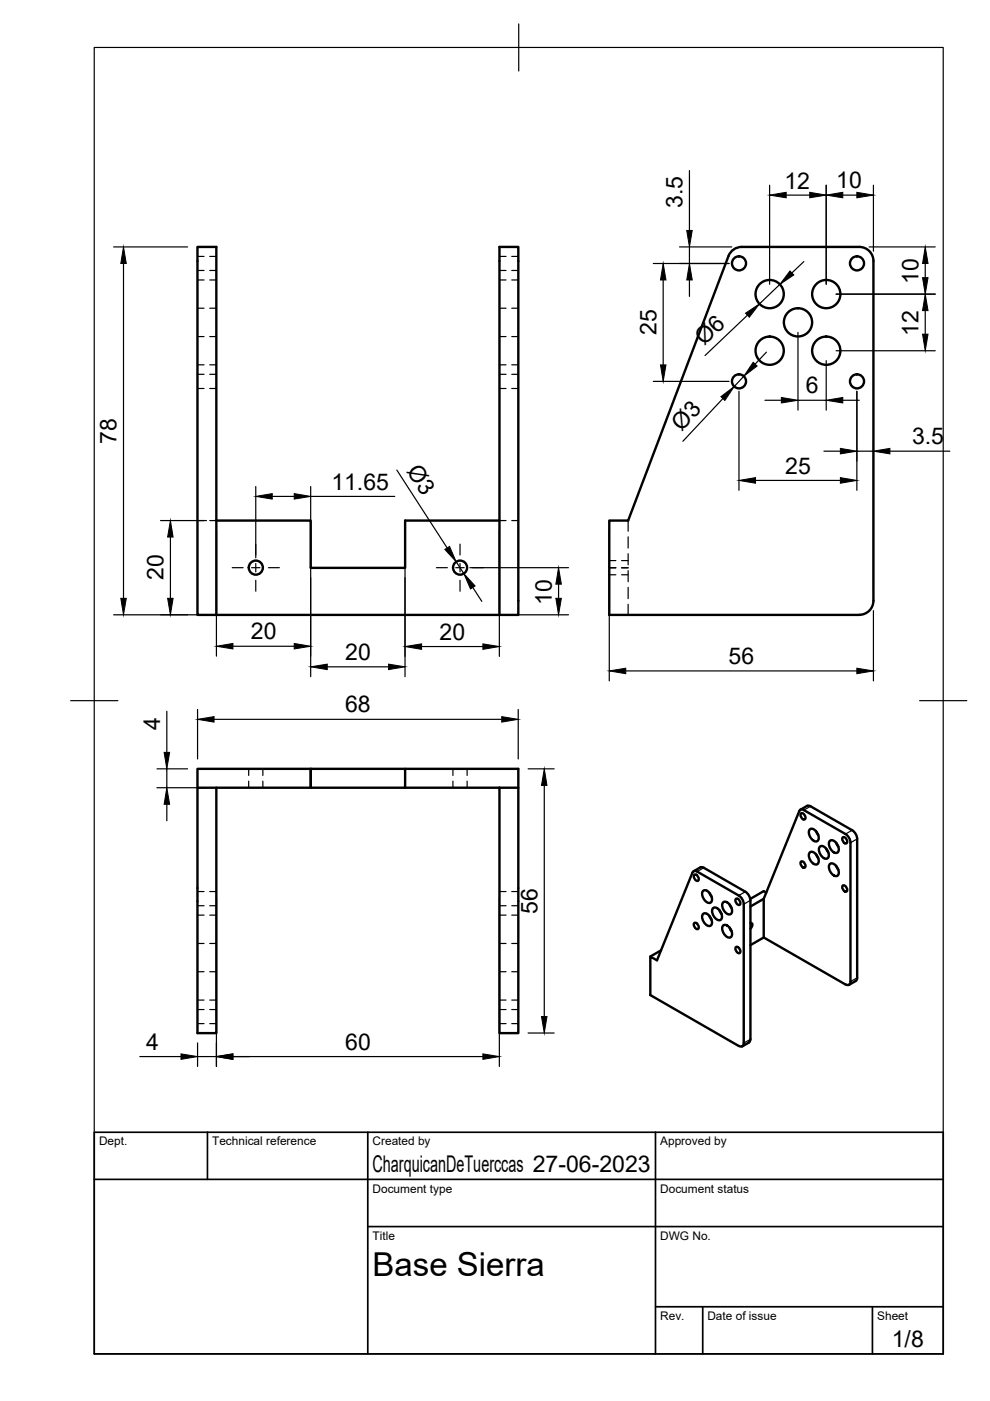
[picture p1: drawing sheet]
<svg xmlns="http://www.w3.org/2000/svg" width="210mm" height="297mm" viewBox="0 0 210 297" stroke-linecap="round" stroke-linejoin="round" font-family="sans-serif">
<!-- layer: Hidden -->
<g fill="none" stroke="#000" stroke-width=".25">
<path d="M41.9 59.4h1.4M41.9 57.3h1.4M41.9 54.4h1.4M44.5 59.4h1.4M44.5 57.3h1.4M44.5 54.4h1.4M105.9 59.4h1.4M105.9 57.3h1.4M105.9 54.4h1.4M108.5 59.4h1.4M108.5 57.3h1.4M108.5 54.4h1.4"/>
<path d="M41.9 77.4h1.4M41.9 71.4h1.4M41.9 65.3h1.4M41.9 79.4h1.4M44.5 77.4h1.4M44.5 71.4h1.4M44.5 65.3h1.4M44.5 79.4h1.4M105.9 77.4h1.4M105.9 71.4h1.4M105.9 65.3h1.4M105.9 79.4h1.4"/>
<path d="M108.5 77.4h1.4M108.5 71.4h1.4M108.5 65.3h1.4M108.5 79.4h1.4M41.9 82.4h1.4M44.5 82.4h1.4M105.9 82.4h1.4M108.5 82.4h1.4M41.9 110.4h1.4M44.5 110.4h1.4M105.9 110.4h1.4M108.5 110.4h1.4"/>
<path d="M129.2 118.9h1.4M131.8 118.9h1.4M133.2 110.4v2.2M133.2 113.8v2.4M133.2 117.4v2.4M129.2 120.4h1.4M129.2 121.9h1.4M131.8 120.4h1.4M131.8 121.9h1.4M133.2 121v2.3M133.2 124.5v2.4M133.2 128.1v2.3"/>
<path d="M52.7 163v1.4M52.7 165.6v1.4M55.7 163v1.4M55.7 165.6v1.4M96 163v1.4M96 165.6v1.4M99 163v1.4M99 165.6v1.4M41.9 194h1.4M41.9 192h1.4M41.9 189h1.4M44.5 194h1.4"/>
<path d="M44.5 192h1.4M44.5 189h1.4M105.9 194h1.4M105.9 192h1.4M105.9 189h1.4M108.5 194h1.4M108.5 192h1.4M108.5 189h1.4M41.9 200h1.4M41.9 212h1.4M41.9 206h1.4M41.9 217h1.4"/>
<path d="M41.9 214h1.4M44.5 200h1.4M44.5 212h1.4M44.5 206h1.4M44.5 217h1.4M44.5 214h1.4M105.9 200h1.4M105.9 212h1.4M105.9 206h1.4M105.9 217h1.4M105.9 214h1.4M108.5 200h1.4"/>
<path d="M108.5 212h1.4M108.5 206h1.4M108.5 217h1.4M108.5 214h1.4"/>
</g>
<!-- layer: Visible -->
<g fill="none" stroke="#000" stroke-width=".51">
<path d="M41.9 52.4h4v78h-4zM45.9 110.4h20v10h20v-10h20M45.9 130.4h64v-78h-4v78M182.2 130.4a2.99 2.99 0 0 0 3-3v-72.1a2.99 2.99 0 0 0-3-2.9h-24.9a3 3 0 0 0-2.8 1.9l-21.3 56.1h-4v20h53M41.9 167h4v52h-4zM41.9 167v-4h24v4h-20M65.9 163h.1M65.9 163h20v4h-20zM85.9 163h24v4M85.9 167h20M105.9 167h4v52h-4zM169.7 171.7l1.4-.8 .5-.1 9.1 5.2a2.33 2.33 0 0 1 1 1.9"/>
<path d="M169.8 172.5a.76 .76 0 0 1 .8 .4 .76 .76 0 0 1-.1 .9l-.6-.5zM170.4 171.8l8.9 5a2.33 2.33 0 0 1 1 1.9v29.4a.64 .64 0 0 1-.3 .7 .64 .64 0 0 1-.7-.1l-17.4-9.9v-8.2l7.6-18.6M170.4 171.8a.62 .62 0 0 0-.9 .2M171.7 175.8a1.28 1.28 0 0 1 1.7 1 1.14 1.14 0 0 1-.2 1.6 1.85 1.85 0 0 1-1.5-2.6zM173 176.2l.5 .9M173.8 179.5a1.28 1.28 0 0 1 1.7 1 1.14 1.14 0 0 1-.2 1.6 1.85 1.85 0 0 1-1.5-2.6zM175.1 179.9l.5 .9M175.9 178.3a1.28 1.28 0 0 1 1.7 1 1.14 1.14 0 0 1-.2 1.5 1.85 1.85 0 0 1-1.5-2.5zM177.3 178.7l.5 .8M178.6 177.6a.76 .76 0 0 1 .9 .3 .76 .76 0 0 1-.1 .9l-.7-.4zM181.7 177.9v29.4l-.3 .7-1.4 .8M146.8 185a.62 .62 0 0 1 1-.2l8.8 5.1a2.31 2.31 0 0 1 1.1 1.8v29.5a.64 .64 0 0 1-.3 .6 .64 .64 0 0 1-.8 0l-18.7-10.8v-8.2l1.4 .8 7.5-18.6"/>
<path d="M147.2 195.7a.76 .76 0 0 1 .8 .4 .76 .76 0 0 1-.1 .9l-.6-.5zM147.2 185.5a.76 .76 0 0 1 .8 .4 .76 .76 0 0 1-.1 .9l-.6-.5zM148.5 183.9l-1.4 .8M148.5 183.9l.7 .1 8.8 5.1M149.1 193.8a1.28 1.28 0 0 1 1.7 1 1.14 1.14 0 0 1-.3 1.5 1.85 1.85 0 0 1-1.4-2.5zM149.1 188.9a1.28 1.28 0 0 1 1.7 1 1.14 1.14 0 0 1-.3 1.5 1.85 1.85 0 0 1-1.4-2.5zM150.4 189.2l.5 .9M150.4 194.1l.5 .9M151.2 192.5a1.28 1.28 0 0 1 1.7 1 1.14 1.14 0 0 1-.2 1.6 1.85 1.85 0 0 1-1.5-2.6zM152.5 192.9l.5 .9M153.3 196.2a1.28 1.28 0 0 1 1.7 1 1.14 1.14 0 0 1-.2 1.6 1.85 1.85 0 0 1-1.5-2.6zM153.3 191.3a1.28 1.28 0 0 1 1.7 1 1.14 1.14 0 0 1-.2 1.6 1.85 1.85 0 0 1-1.5-2.6z"/>
<path d="M154.6 191.7l.5 .8M154.6 196.6l.5 .9M154.9 196.9v.2M156 190.6a.76 .76 0 0 1 .8 .4 .76 .76 0 0 1-.1 .9l-.6-.5zM158 189.1a2.33 2.33 0 0 1 1.1 1.8M159.1 190.9v29.5M159.1 195.7h.2a.75 .75 0 0 1-.2 1.2M161.9 198.8l-2.8 1.6M161.9 190.6l-2.8 1.6M162.5 189.3l-.6-.4-2.8 1.7M169.8 182.7a.76 .76 0 0 1 .8 .4 .76 .76 0 0 1-.1 .9l-.6-.5zM171.7 180.7a1.28 1.28 0 0 1 1.7 1 1.14 1.14 0 0 1-.2 1.6 1.85 1.85 0 0 1-1.5-2.6z"/>
<path d="M173 181.1l.5 .9M175.9 183.2a1.28 1.28 0 0 1 1.7 1 1.14 1.14 0 0 1-.2 1.5 1.85 1.85 0 0 1-1.5-2.5zM177.3 183.5l.5 .9M178.6 187.8a.76 .76 0 0 1 .9 .4 .76 .76 0 0 1-.1 .9l-.7-.5zM140.2 201.5l-2.3 1.3M156 200.8a.76 .76 0 0 1 .8 .4 .76 .76 0 0 1-.1 .9l-.6-.5zM159.1 220.3l-.3 .7-1.4 .9"/>
<circle cx="156.7" cy="55.8" r="1.49"/>
<circle cx="181.7" cy="55.8" r="1.49"/>
<circle cx="163.2" cy="74.4" r="3"/>
<circle cx="163.2" cy="62.4" r="3"/>
<circle cx="169.2" cy="68.3" r="3"/>
<circle cx="175.2" cy="74.4" r="3"/>
<circle cx="175.2" cy="62.4" r="3"/>
<circle cx="156.7" cy="80.9" r="1.49"/>
<circle cx="181.7" cy="80.9" r="1.49"/>
<circle cx="54.2" cy="120.4" r="1.49"/>
<circle cx="97.5" cy="120.4" r="1.49"/>
</g>
<!-- layer: Visible Narrow -->
<path d="M171.9 170.9l-1.5 .9M180.7 176l-1.4 .8M181.7 177.9l-1.4 .8M149.2 184l-1.4 .8M158 189.1l-1.4 .8M159.1 190.9l-1.4 .8M181.7 207.3l-1.4 .8M159.1 220.4l-1.4 .8" fill="none" stroke="#000" stroke-width=".25"/>
<!-- layer: TITLEBLOCK -->
<path d="M20 240.1h180v46.9h-180zM20 250h180M44 240.1v9.9M78 240.1v46.9M139 240.1v46.9M78 260.1h122M139 277.1h61M149 277.1v9.9M185 277.1v9.9" fill="none" stroke="#000" stroke-width=".36"/>
<!-- layer: FD_Dimensions -->
<g fill="none" stroke="#000" stroke-width=".25">
<path d="M146.2 36.2v12.7M163.2 39.3v21M175.2 39.3v21M185.2 39.3v14M24.1 52.4h15.7M26.2 55.9v71M138.5 55.9h16.1M140.6 59.4v18M144.1 52.4h11.1M146.2 52.4v3.5M146.2 59.4v3.5M166.7 41.4h5"/>
<path d="M170.4 55.5l-2.5 2.4M178.7 41.4h3M184.3 52.4h14M196.2 55.9v3M157.7 79.8l-2 2.2M158.5 66.8l-9 8.6M162.5 74.7l-2.4 2.5M165.4 60.3l-4.4 4.1M169.2 70.5v16.5M175.2 76.5v10.5M177.3 62.4h21M177.3 74.4h21"/>
<path d="M196.2 65.9v5M84.1 99.7l10.7 16.5M138.5 80.9h16.1M153.3 84.5l-8.5 9.1M156.7 83v21M162.2 84.9h3.5M169.2 84.9h6M174.7 95.7h3.5M178.7 84.9h3.5M181.7 83v21M181.7 95.7h3.5M185.2 93.6v31.7"/>
<path d="M188.7 95.7h12.7M34 110.4h9.8M36.1 113.9v13M45.9 112.5v26.6M54.2 103.2v15.1M57.7 105.2h4.7M65.9 103.2v40.3M65.9 105.2h17.8M85.9 112.5v31M96.7 119.1l1.6 2.5M105.9 112.5v26.7M129.2 112.5v31.9"/>
<path d="M160.2 101.9h18M24.1 130.4h19.7M49.4 137h13M89.4 137.1h13M99.6 120.4h20.9M100.2 124.6l2 2.9M108 130.4h12.5M118.4 123.9v3M185.2 129.5v14.9M35.4 150.8v8.7M41.9 150.4v10.5M45.4 152.5h61"/>
<path d="M69.4 141.4h13M109.9 150.4v10.5M132.7 142.2h49M33.3 167h10.5M33.3 163h6.5M35.4 163v4M35.4 170.5v3.5M112 163h5.5M115.4 166.5v49M45.9 190.4v35.7M105.9 190.4v35.7M112 219h5.5"/>
<path d="M29.7 224h8.7M41.9 221.1v5M41.9 224h4M49.4 224h53"/>
</g>
<g fill="#000" stroke="#000" stroke-width=".21">
<path d="M26.2 52.4l.6 3.5h-1.2zM140.6 55.9l.6 3.5h-1.2zM146.2 55.9l.6 3.5h-1.2zM145.6 48.9h1.2l-.6 3.5zM163.2 41.4l3.5-.6v1.1zM167.5 57.5l.8 .8-2.9 2zM171.7 40.8l3.5 .6-3.5 .5zM175.2 41.4l3.5-.6v1.1zM181.7 40.8l3.5 .6-3.5 .5zM195.6 58.9h1.2l-.6 3.5zM196.2 52.4l.6 3.5h-1.2zM140 77.4h1.2l-.6 3.5z"/>
<path d="M158.1 66.4l2.9-2-2.1 2.9zM159.7 76.8l.8 .8-2.8 2.2zM196.2 62.4l.6 3.5h-1.2zM195.6 70.9h1.2l-.6 3.5zM152.8 84.1l2.9-2.1-2 2.9zM165.7 84.3l3.5 .6-3.5 .5zM178.2 95.1l3.5 .6-3.5 .5zM175.2 84.9l3.5-.6v1.1zM185.2 95.7l3.5-.6v1.1zM36.1 110.4l.6 3.5h-1.2zM54.2 105.2l3.5-.5v1.1zM62.4 104.7l3.5 .5-3.5 .6z"/>
<path d="M94.3 116.5l1-.6 1.4 3.2zM156.7 101.9l3.5-.6v1.2zM178.2 101.3l3.5 .6-3.5 .6zM25.6 126.9h1.2l-.6 3.5zM35.5 126.9h1.2l-.6 3.5zM45.9 137l3.5-.6v1.2zM62.4 136.4l3.5 .6-3.5 .6zM85.9 137.1l3.5-.6v1.2zM98.3 121.6l2.4 2.6-.9 .7zM102.4 136.5l3.5 .6-3.5 .6zM118.4 120.4l.6 3.5h-1.1zM117.9 126.9h1.1l-.6 3.5z"/>
<path d="M34.8 159.5h1.2l-.6 3.5zM41.9 152.5l3.5-.6v1.2zM65.9 141.4l3.5-.6v1.2zM82.4 140.8l3.5 .6-3.5 .6zM106.4 151.9l3.5 .6-3.5 .6zM129.2 142.2l3.5-.5v1.1zM181.7 141.7l3.5 .5-3.5 .6zM35.4 167l.6 3.5h-1.2zM115.4 163l.6 3.5h-1.2zM114.8 215.5h1.2l-.6 3.5zM38.4 223.4l3.5 .6-3.5 .6zM45.9 224l3.5-.6v1.2z"/>
<path d="M102.4 223.4l3.5 .6-3.5 .6z"/>
</g>
<!-- layer: Smart Centers -->
<path d="M54.2 115.4v2.3M54.2 119.5v1.7M97.5 115.4v2.3M97.5 119.5v1.7M49.2 120.4h2.3M53.3 120.4h1.8M54.2 123v2.4M56.9 120.4h2.3M92.5 120.4h2.3M96.6 120.4h1.8M97.5 123v2.4M100.2 120.4h2.3" fill="none" stroke="#000" stroke-width=".25"/>
<!-- layer: BORDER -->
<path d="M20 10.1h180v276.9h-180zM110 5.1v10M15 148.6h10M195 148.6h10" fill="none" stroke="#000" stroke-width=".25"/>
<text font-size="7" x="79" y="270.6">Base Sierra</text>
<g font-size="4.9">
<text x="166.3" y="40">12</text>
<text x="177.3" y="39.9">10</text>
<text x="144.7" y="44.2" transform="rotate(-90 144.7 44.2)">3.5</text>
<text x="194.7" y="60.2" transform="rotate(-90 194.7 60.2)">10</text>
<text x="139.2" y="71.1" transform="rotate(-90 139.2 71.1)">25</text>
<text x="194.8" y="71.2" transform="rotate(-90 194.8 71.2)">12</text>
<text x="149.3" y="73.4" transform="rotate(-44 149.3 73.4)">Ø6</text>
<text x="170.8" y="83.4">6</text>
<text x="24.7" y="94.1" transform="rotate(-90 24.7 94.1)">78</text>
<text x="144.5" y="91.6" transform="rotate(-47 144.5 91.6)">Ø3</text>
<text x="193.4" y="94.2">3.5</text>
<text x="86.1" y="99.8" transform="rotate(57 86.1 99.8)">Ø3</text>
<text x="166.5" y="100.4">25</text>
<text x="70.3" y="103.8">11.65</text>
<text x="34.7" y="123" transform="rotate(-90 34.7 123)">20</text>
<text x="117" y="128.2" transform="rotate(-90 117 128.2)">10</text>
<text x="53.2" y="135.6">20</text>
<text x="93.2" y="135.6">20</text>
<text x="73.2" y="139.9">20</text>
<text x="154.5" y="140.8">56</text>
<text x="34" y="154.7" transform="rotate(-90 34 154.7)">4</text>
<text x="73.2" y="151.1">68</text>
<text x="113.9" y="193.7" transform="rotate(-90 113.9 193.7)">56</text>
<text x="31" y="222.6">4</text>
<text x="73.2" y="222.6">60</text>
<text x="79" y="248.5">CharquicanDeTuerccas 27-06-2023</text>
<text x="189.1" y="285.7">1/8</text>
</g>
<g font-size="2.5">
<text x="21" y="242.9">Dept.</text>
<text x="45" y="242.9">Technical reference</text>
<text x="79" y="242.9">Created by</text>
<text x="140" y="242.9">Approved by</text>
<text x="79" y="252.8">Document type</text>
<text x="140" y="252.8">Document status</text>
<text x="79" y="262.9">Title</text>
<text x="140" y="262.9">DWG No.</text>
<text x="140" y="279.9">Rev.</text>
<text x="150" y="279.9">Date of issue</text>
<text x="186" y="279.9">Sheet</text>
</g>
</svg>
